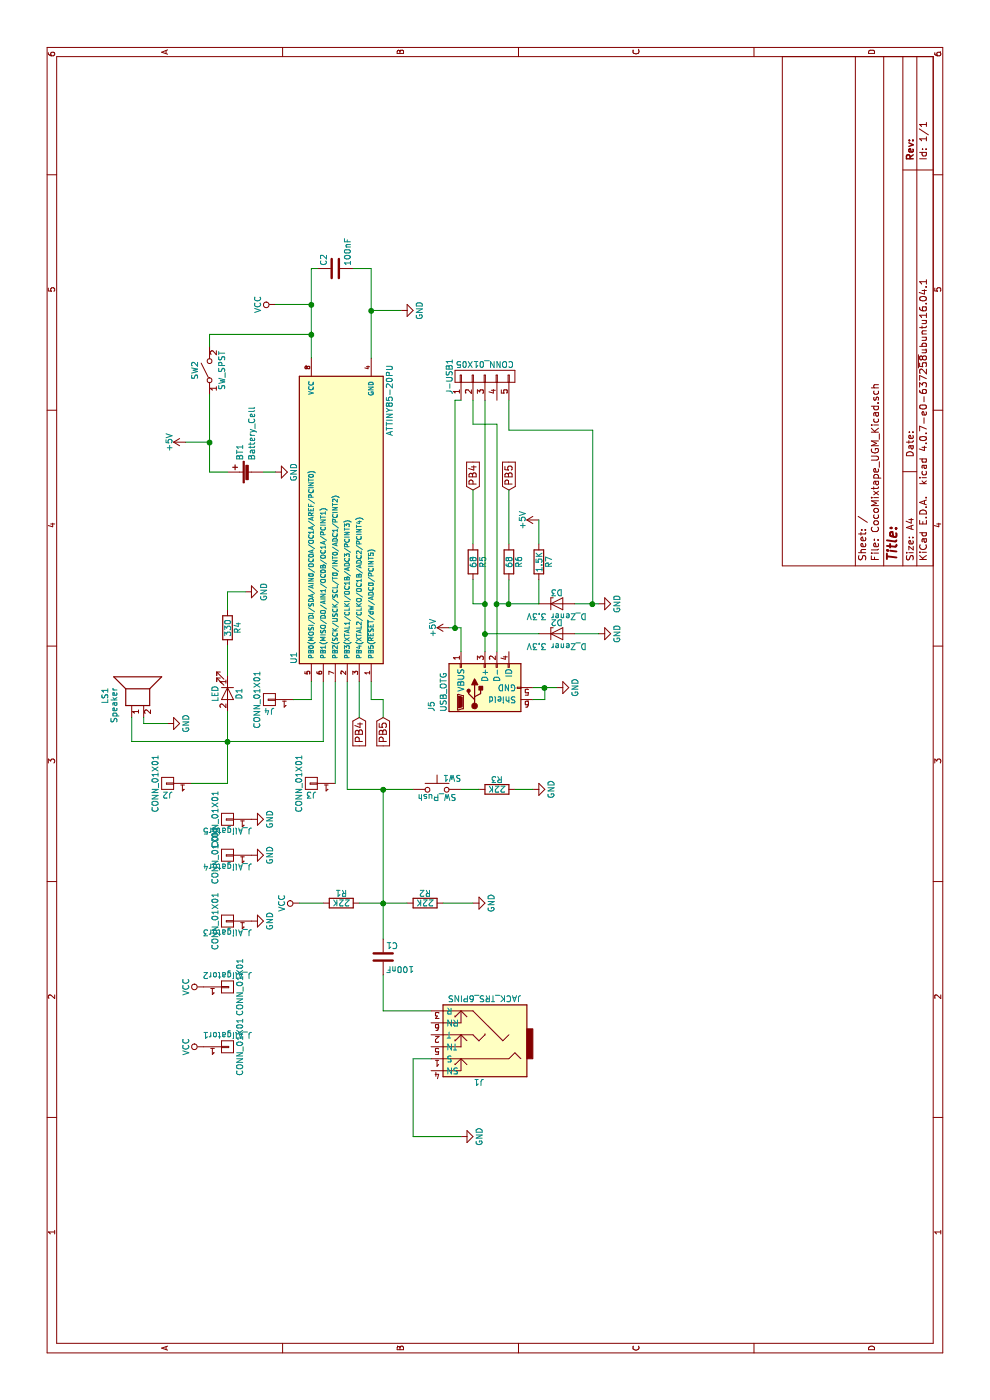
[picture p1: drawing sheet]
EESchema Schematic File Version 2
LIBS:power
LIBS:device
LIBS:transistors
LIBS:conn
LIBS:linear
LIBS:regul
LIBS:74xx
LIBS:cmos4000
LIBS:adc-dac
LIBS:memory
LIBS:xilinx
LIBS:microcontrollers
LIBS:dsp
LIBS:microchip
LIBS:analog_switches
LIBS:motorola
LIBS:texas
LIBS:intel
LIBS:audio
LIBS:interface
LIBS:digital-audio
LIBS:philips
LIBS:display
LIBS:cypress
LIBS:siliconi
LIBS:opto
LIBS:atmel
LIBS:contrib
LIBS:valves
LIBS:switches
LIBS:CocoMixtape_UGM_Kicad-cache
EELAYER 25 0
EELAYER END
$Descr A4 11693 8268
encoding utf-8
Sheet 1 1
Title ""
Date ""
Rev ""
Comp ""
Comment1 ""
Comment2 ""
Comment3 ""
Comment4 ""
$EndDescr
$Comp
L ATTINY85-20PU U1
U 1 1
P 7350 2850
F 0 "U1" H 6200 3250 50  0000 C CNN
F 1 "ATTINY85-20PU" H 8350 2450 50  0000 C CNN
F 2 "Housings_DIP:DIP-8_W7.62mm" H 8350 2850 50  0001 C CIN
F 3 "" H 7350 2850 50  0001 C CNN
	1    7350 2850
	1    0    0    -1  
$EndComp
$Comp
L JACK_TRS_6PINS J1
U 1 1
P 3050 4000
F 0 "J1" H 3050 4400 50  0000 C CNN
F 1 "JACK_TRS_6PINS" H 3000 3700 50  0000 C CNN
F 2 "8BitMixtape_Stomp:AUDIO-JACK-KIT_renamedPins" H 3150 3850 50  0001 C CNN
F 3 "" H 3150 3850 50  0001 C CNN
	1    3050 4000
	0    -1   -1   0   
$EndComp
$Comp
L C C1
U 1 1
P 3700 3200
F 0 "C1" H 3725 3300 50  0000 L CNN
F 1 "100nF" H 3725 3100 50  0000 L CNN
F 2 "8BitMixtape_Stomp:Capacitor" H 3738 3050 50  0001 C CNN
F 3 "" H 3700 3200 50  0001 C CNN
	1    3700 3200
	0    1    1    0   
$EndComp
$Comp
L R R1
U 1 1
P 4150 2850
F 0 "R1" V 4230 2850 50  0000 C CNN
F 1 "22K" V 4150 2850 50  0000 C CNN
F 2 "8BitMixtape_Stomp:Resistor_SMD+THTuniversal" V 4080 2850 50  0001 C CNN
F 3 "" H 4150 2850 50  0001 C CNN
	1    4150 2850
	1    0    0    -1  
$EndComp
$Comp
L R R2
U 1 1
P 4150 3550
F 0 "R2" V 4230 3550 50  0000 C CNN
F 1 "22K" V 4150 3550 50  0000 C CNN
F 2 "8BitMixtape_Stomp:Resistor_SMD+THTuniversal" V 4080 3550 50  0001 C CNN
F 3 "" H 4150 3550 50  0001 C CNN
	1    4150 3550
	1    0    0    -1  
$EndComp
$Comp
L R R3
U 1 1
P 5100 4150
F 0 "R3" V 5180 4150 50  0000 C CNN
F 1 "22K" V 5100 4150 50  0000 C CNN
F 2 "8BitMixtape_Stomp:Resistor_SMD+THTuniversal" V 5030 4150 50  0001 C CNN
F 3 "" H 5100 4150 50  0001 C CNN
	1    5100 4150
	1    0    0    -1  
$EndComp
$Comp
L GND #PWR01
U 1 1
P 9100 3350
F 0 "#PWR01" H 9100 3100 50  0001 C CNN
F 1 "GND" H 9100 3200 50  0000 C CNN
F 2 "" H 9100 3350 50  0001 C CNN
F 3 "" H 9100 3350 50  0001 C CNN
	1    9100 3350
	1    0    0    -1  
$EndComp
$Comp
L VCC #PWR02
U 1 1
P 9150 2300
F 0 "#PWR02" H 9150 2150 50  0001 C CNN
F 1 "VCC" H 9150 2450 50  0000 C CNN
F 2 "" H 9150 2300 50  0001 C CNN
F 3 "" H 9150 2300 50  0001 C CNN
	1    9150 2300
	1    0    0    -1  
$EndComp
$Comp
L +5V #PWR03
U 1 1
P 8000 1550
F 0 "#PWR03" H 8000 1400 50  0001 C CNN
F 1 "+5V" H 8000 1690 50  0000 C CNN
F 2 "" H 8000 1550 50  0001 C CNN
F 3 "" H 8000 1550 50  0001 C CNN
	1    8000 1550
	1    0    0    -1  
$EndComp
$Comp
L LED D1
U 1 1
P 5900 1900
F 0 "D1" H 5900 2000 50  0000 C CNN
F 1 "LED" H 5900 1800 50  0000 C CNN
F 2 "LEDs:LED_D3.0mm_FlatTop" H 5900 1900 50  0001 C CNN
F 3 "" H 5900 1900 50  0001 C CNN
	1    5900 1900
	-1   0    0    1   
$EndComp
$Comp
L R R4
U 1 1
P 6450 1900
F 0 "R4" V 6530 1900 50  0000 C CNN
F 1 "330" V 6450 1900 50  0000 C CNN
F 2 "8BitMixtape_Stomp:Resistor_SMD+THTuniversal" V 6380 1900 50  0001 C CNN
F 3 "" H 6450 1900 50  0001 C CNN
	1    6450 1900
	0    1    1    0   
$EndComp
$Comp
L Speaker LS1
U 1 1
P 5900 1100
F 0 "LS1" H 5950 1325 50  0000 R CNN
F 1 "Speaker" H 5950 1250 50  0000 R CNN
F 2 "8BitMixtape_Stomp:BUZZER" H 5900 900 50  0001 C CNN
F 3 "" H 5890 1050 50  0001 C CNN
	1    5900 1100
	1    0    0    -1  
$EndComp
$Comp
L C C2
U 1 1
P 9450 2800
F 0 "C2" H 9475 2900 50  0000 L CNN
F 1 "100nF" H 9475 2700 50  0000 L CNN
F 2 "8BitMixtape_Stomp:Capacitor" H 9488 2650 50  0001 C CNN
F 3 "" H 9450 2800 50  0001 C CNN
	1    9450 2800
	1    0    0    -1  
$EndComp
$Comp
L Battery_Cell BT1
U 1 1
P 7750 2100
F 0 "BT1" H 7850 2200 50  0000 L CNN
F 1 "Battery_Cell" H 7850 2100 50  0000 L CNN
F 2 "8BitMixtape_Stomp:Bat_connector+-" V 7750 2160 50  0001 C CNN
F 3 "" V 7750 2160 50  0001 C CNN
	1    7750 2100
	1    0    0    -1  
$EndComp
$Comp
L GND #PWR04
U 1 1
P 2200 3850
F 0 "#PWR04" H 2200 3600 50  0001 C CNN
F 1 "GND" H 2200 3700 50  0000 C CNN
F 2 "" H 2200 3850 50  0001 C CNN
F 3 "" H 2200 3850 50  0001 C CNN
	1    2200 3850
	1    0    0    -1  
$EndComp
$Comp
L VCC #PWR05
U 1 1
P 4150 2500
F 0 "#PWR05" H 4150 2350 50  0001 C CNN
F 1 "VCC" H 4150 2650 50  0000 C CNN
F 2 "" H 4150 2500 50  0001 C CNN
F 3 "" H 4150 2500 50  0001 C CNN
	1    4150 2500
	1    0    0    -1  
$EndComp
$Comp
L GND #PWR06
U 1 1
P 4150 3950
F 0 "#PWR06" H 4150 3700 50  0001 C CNN
F 1 "GND" H 4150 3800 50  0000 C CNN
F 2 "" H 4150 3950 50  0001 C CNN
F 3 "" H 4150 3950 50  0001 C CNN
	1    4150 3950
	1    0    0    -1  
$EndComp
$Comp
L GND #PWR07
U 1 1
P 5100 4450
F 0 "#PWR07" H 5100 4200 50  0001 C CNN
F 1 "GND" H 5100 4300 50  0000 C CNN
F 2 "" H 5100 4450 50  0001 C CNN
F 3 "" H 5100 4450 50  0001 C CNN
	1    5100 4450
	1    0    0    -1  
$EndComp
$Comp
L GND #PWR08
U 1 1
P 6750 2050
F 0 "#PWR08" H 6750 1800 50  0001 C CNN
F 1 "GND" H 6750 1900 50  0000 C CNN
F 2 "" H 6750 2050 50  0001 C CNN
F 3 "" H 6750 2050 50  0001 C CNN
	1    6750 2050
	1    0    0    -1  
$EndComp
$Comp
L GND #PWR09
U 1 1
P 5650 1400
F 0 "#PWR09" H 5650 1150 50  0001 C CNN
F 1 "GND" H 5650 1250 50  0000 C CNN
F 2 "" H 5650 1400 50  0001 C CNN
F 3 "" H 5650 1400 50  0001 C CNN
	1    5650 1400
	1    0    0    -1  
$EndComp
$Comp
L SW_SPST SW2
U 1 1
P 8600 1750
F 0 "SW2" H 8600 1875 50  0000 C CNN
F 1 "SW_SPST" H 8600 1650 50  0000 C CNN
F 2 "8BitMixtape_Stomp:Push_SWITCH-Square" H 8600 1750 50  0001 C CNN
F 3 "" H 8600 1750 50  0001 C CNN
	1    8600 1750
	1    0    0    -1  
$EndComp
$Comp
L SW_Push SW1
U 1 1
P 5100 3650
F 0 "SW1" H 5150 3750 50  0000 L CNN
F 1 "SW_Push" H 5100 3590 50  0000 C CNN
F 2 "8BitMixtape_Stomp:TACTILE-PTH_6mm" H 5100 3850 50  0001 C CNN
F 3 "" H 5100 3850 50  0001 C CNN
	1    5100 3650
	0    1    1    0   
$EndComp
$Comp
L GND #PWR010
U 1 1
P 7750 2300
F 0 "#PWR010" H 7750 2050 50  0001 C CNN
F 1 "GND" H 7750 2150 50  0000 C CNN
F 2 "" H 7750 2300 50  0001 C CNN
F 3 "" H 7750 2300 50  0001 C CNN
	1    7750 2300
	1    0    0    -1  
$EndComp
$Comp
L CONN_01X01 J4
U 1 1
P 5850 2250
F 0 "J4" H 5850 2350 50  0000 C CNN
F 1 "CONN_01X01" V 5950 2250 50  0000 C CNN
F 2 "8BitMixtape_Stomp:Lock_Aligator" H 5850 2250 50  0001 C CNN
F 3 "" H 5850 2250 50  0001 C CNN
	1    5850 2250
	0    -1   -1   0   
$EndComp
$Comp
L CONN_01X01 J3
U 1 1
P 5150 2600
F 0 "J3" H 5150 2700 50  0000 C CNN
F 1 "CONN_01X01" V 5250 2600 50  0000 C CNN
F 2 "8BitMixtape_Stomp:Lock_Aligator" H 5150 2600 50  0001 C CNN
F 3 "" H 5150 2600 50  0001 C CNN
	1    5150 2600
	0    -1   -1   0   
$EndComp
$Comp
L CONN_01X01 J2
U 1 1
P 5150 1400
F 0 "J2" H 5150 1500 50  0000 C CNN
F 1 "CONN_01X01" V 5250 1400 50  0000 C CNN
F 2 "8BitMixtape_Stomp:Lock_Aligator" H 5150 1400 50  0001 C CNN
F 3 "" H 5150 1400 50  0001 C CNN
	1    5150 1400
	0    -1   -1   0   
$EndComp
$Comp
L USB_OTG J5
U 1 1
P 5950 4050
F 0 "J5" H 5750 4500 50  0000 L CNN
F 1 "USB_OTG" H 5750 4400 50  0000 L CNN
F 2 "Connectors:USB_Micro-B" H 6100 4000 50  0001 C CNN
F 3 "" H 6100 4000 50  0001 C CNN
	1    5950 4050
	1    0    0    -1  
$EndComp
$Comp
L +5V #PWR011
U 1 1
P 6450 3750
F 0 "#PWR011" H 6450 3600 50  0001 C CNN
F 1 "+5V" H 6450 3890 50  0000 C CNN
F 2 "" H 6450 3750 50  0001 C CNN
F 3 "" H 6450 3750 50  0001 C CNN
	1    6450 3750
	1    0    0    -1  
$EndComp
$Comp
L GND #PWR012
U 1 1
P 5950 4650
F 0 "#PWR012" H 5950 4400 50  0001 C CNN
F 1 "GND" H 5950 4500 50  0000 C CNN
F 2 "" H 5950 4650 50  0001 C CNN
F 3 "" H 5950 4650 50  0001 C CNN
	1    5950 4650
	1    0    0    -1  
$EndComp
$Comp
L R R5
U 1 1
P 7000 3950
F 0 "R5" V 7080 3950 50  0000 C CNN
F 1 "68" V 7000 3950 50  0000 C CNN
F 2 "8BitMixtape_Stomp:Resistor_SMD+THTuniversal_OneSided" V 6930 3950 50  0001 C CNN
F 3 "" H 7000 3950 50  0001 C CNN
	1    7000 3950
	0    1    1    0   
$EndComp
$Comp
L R R6
U 1 1
P 7000 4250
F 0 "R6" V 7080 4250 50  0000 C CNN
F 1 "68" V 7000 4250 50  0000 C CNN
F 2 "8BitMixtape_Stomp:Resistor_SMD+THTuniversal_OneSided" V 6930 4250 50  0001 C CNN
F 3 "" H 7000 4250 50  0001 C CNN
	1    7000 4250
	0    1    1    0   
$EndComp
Text GLabel 7600 3950 2    60   Input ~ 0
PB4
Text GLabel 7600 4250 2    60   Input ~ 0
PB5
$Comp
L D_Zener D3
U 1 1
P 6650 4650
F 0 "D3" H 6650 4750 50  0000 C CNN
F 1 "D_Zener 3.3V" H 6650 4550 50  0000 C CNN
F 2 "8BitMixtape_Stomp:D_Zener_handsoldering" H 6650 4650 50  0001 C CNN
F 3 "" H 6650 4650 50  0001 C CNN
	1    6650 4650
	0    1    1    0   
$EndComp
$Comp
L GND #PWR013
U 1 1
P 6650 5000
F 0 "#PWR013" H 6650 4750 50  0001 C CNN
F 1 "GND" H 6650 4850 50  0000 C CNN
F 2 "" H 6650 5000 50  0001 C CNN
F 3 "" H 6650 5000 50  0001 C CNN
	1    6650 5000
	1    0    0    -1  
$EndComp
$Comp
L GND #PWR014
U 1 1
P 6400 5000
F 0 "#PWR014" H 6400 4750 50  0001 C CNN
F 1 "GND" H 6400 4850 50  0000 C CNN
F 2 "" H 6400 5000 50  0001 C CNN
F 3 "" H 6400 5000 50  0001 C CNN
	1    6400 5000
	1    0    0    -1  
$EndComp
$Comp
L D_Zener D2
U 1 1
P 6400 4650
F 0 "D2" H 6400 4750 50  0000 C CNN
F 1 "D_Zener 3.3V" H 6400 4550 50  0000 C CNN
F 2 "8BitMixtape_Stomp:D_Zener_handsoldering" H 6400 4650 50  0001 C CNN
F 3 "" H 6400 4650 50  0001 C CNN
	1    6400 4650
	0    1    1    0   
$EndComp
Wire Wire Line
	8700 2600 9450 2600
Wire Wire Line
	9150 2600 9150 2300
Wire Wire Line
	9450 2600 9450 2650
Connection ~ 9150 2600
Wire Wire Line
	8700 3100 9450 3100
Wire Wire Line
	9100 3100 9100 3350
Wire Wire Line
	9450 3100 9450 2950
Connection ~ 9100 3100
Wire Wire Line
	2850 3600 2850 3450
Wire Wire Line
	2850 3450 2200 3450
Wire Wire Line
	2200 3450 2200 3850
Wire Wire Line
	3250 3600 3250 3200
Wire Wire Line
	3250 3200 3550 3200
Wire Wire Line
	3850 3200 5100 3200
Wire Wire Line
	5100 2900 5100 3450
Wire Wire Line
	5100 2900 6000 2900
Connection ~ 4150 3200
Wire Wire Line
	4150 2500 4150 2700
Wire Wire Line
	4150 3000 4150 3400
Wire Wire Line
	4150 3700 4150 3950
Wire Wire Line
	5100 4300 5100 4450
Wire Wire Line
	5500 2700 6000 2700
Wire Wire Line
	5500 1100 5500 2700
Wire Wire Line
	5150 1900 5750 1900
Wire Wire Line
	6050 1900 6300 1900
Wire Wire Line
	6600 1900 6750 1900
Wire Wire Line
	6750 1900 6750 2050
Wire Wire Line
	5700 1100 5500 1100
Connection ~ 5500 1900
Wire Wire Line
	5700 1200 5650 1200
Wire Wire Line
	5650 1200 5650 1400
Connection ~ 5100 3200
Wire Wire Line
	8800 1750 8900 1750
Wire Wire Line
	8900 1750 8900 2600
Connection ~ 8900 2600
Wire Wire Line
	7750 1750 8400 1750
Wire Wire Line
	8000 1750 8000 1550
Wire Wire Line
	7750 1900 7750 1750
Connection ~ 8000 1750
Wire Wire Line
	7750 2200 7750 2300
Wire Wire Line
	5150 1600 5150 1900
Wire Wire Line
	5850 2450 5850 2600
Wire Wire Line
	5850 2600 6000 2600
Wire Wire Line
	6000 2800 5150 2800
Wire Wire Line
	6250 3850 6450 3850
Wire Wire Line
	6450 3850 6450 3750
Wire Wire Line
	5950 4450 5950 4650
Wire Wire Line
	5850 4450 5850 4550
Wire Wire Line
	5850 4550 5950 4550
Connection ~ 5950 4550
Wire Wire Line
	6250 4050 8350 4050
Wire Wire Line
	6650 3950 6650 4050
Wire Wire Line
	6650 3950 6850 3950
Wire Wire Line
	6650 4150 6650 4500
Wire Wire Line
	6250 4150 8150 4150
Wire Wire Line
	7600 3950 7150 3950
Wire Wire Line
	7600 4250 7150 4250
Wire Wire Line
	6400 4800 6400 5000
Wire Wire Line
	6650 4800 6650 5000
Wire Wire Line
	6400 4500 6400 4050
Connection ~ 6400 4050
Wire Wire Line
	6850 4250 6650 4250
Connection ~ 6650 4250
$Comp
L +5V #PWR015
U 1 1
P 7350 4500
F 0 "#PWR015" H 7350 4350 50  0001 C CNN
F 1 "+5V" H 7350 4640 50  0000 C CNN
F 2 "" H 7350 4500 50  0001 C CNN
F 3 "" H 7350 4500 50  0001 C CNN
	1    7350 4500
	1    0    0    -1  
$EndComp
$Comp
L R R7
U 1 1
P 7000 4500
F 0 "R7" V 7080 4500 50  0000 C CNN
F 1 "1.5K" V 7000 4500 50  0000 C CNN
F 2 "8BitMixtape_Stomp:Resistor_SMD+THTuniversal_OneSided" V 6930 4500 50  0001 C CNN
F 3 "" H 7000 4500 50  0001 C CNN
	1    7000 4500
	0    1    1    0   
$EndComp
Wire Wire Line
	7350 4500 7150 4500
Wire Wire Line
	6650 4500 6850 4500
Wire Wire Line
	5100 3850 5100 4000
Text GLabel 5700 3000 0    60   Input ~ 0
PB4
Text GLabel 5700 3200 0    60   Input ~ 0
PB5
Wire Wire Line
	5700 3000 6000 3000
Wire Wire Line
	5700 3200 5850 3200
Wire Wire Line
	5850 3200 5850 3100
Wire Wire Line
	5850 3100 6000 3100
$Comp
L CONN_01X05 J-USB1
U 1 1
P 8550 4050
F 0 "J-USB1" H 8550 4350 50  0000 C CNN
F 1 "CONN_01X05" V 8650 4050 50  0000 C CNN
F 2 "8BitMixtape_Stomp:Socket_Strip_USB" H 8550 4050 50  0001 C CNN
F 3 "" H 8550 4050 50  0001 C CNN
	1    8550 4050
	1    0    0    -1  
$EndComp
Wire Wire Line
	6450 3800 8350 3800
Wire Wire Line
	8350 3800 8350 3850
Connection ~ 6450 3800
Wire Wire Line
	8350 4250 8100 4250
Wire Wire Line
	8100 4250 8100 4950
Wire Wire Line
	8100 4950 6650 4950
Connection ~ 6650 4950
Connection ~ 6650 4050
Wire Wire Line
	8350 3950 8150 3950
Wire Wire Line
	8150 3950 8150 4150
Connection ~ 6650 4150
$Comp
L CONN_01X01 J_Aligator4
U 1 1
P 4550 1900
F 0 "J_Aligator4" H 4550 2000 50  0000 C CNN
F 1 "CONN_01X01" V 4650 1900 50  0000 C CNN
F 2 "8BitMixtape_Stomp:Lock_Aligator" H 4550 1900 50  0001 C CNN
F 3 "" H 4550 1900 50  0001 C CNN
	1    4550 1900
	0    -1   -1   0   
$EndComp
$Comp
L CONN_01X01 J_Aligator3
U 1 1
P 4000 1900
F 0 "J_Aligator3" H 4000 2000 50  0000 C CNN
F 1 "CONN_01X01" V 4100 1900 50  0000 C CNN
F 2 "8BitMixtape_Stomp:Lock_Aligator" H 4000 1900 50  0001 C CNN
F 3 "" H 4000 1900 50  0001 C CNN
	1    4000 1900
	0    -1   -1   0   
$EndComp
$Comp
L CONN_01X01 J_Aligator2
U 1 1
P 3450 1900
F 0 "J_Aligator2" H 3450 2000 50  0000 C CNN
F 1 "CONN_01X01" V 3550 1900 50  0000 C CNN
F 2 "8BitMixtape_Stomp:Lock_Aligator" H 3450 1900 50  0001 C CNN
F 3 "" H 3450 1900 50  0001 C CNN
	1    3450 1900
	0    1    1    0   
$EndComp
$Comp
L CONN_01X01 J_Aligator1
U 1 1
P 2950 1900
F 0 "J_Aligator1" H 2950 2000 50  0000 C CNN
F 1 "CONN_01X01" V 3050 1900 50  0000 C CNN
F 2 "8BitMixtape_Stomp:Lock_Aligator" H 2950 1900 50  0001 C CNN
F 3 "" H 2950 1900 50  0001 C CNN
	1    2950 1900
	0    1    1    0   
$EndComp
$Comp
L GND #PWR016
U 1 1
P 4550 2100
F 0 "#PWR016" H 4550 1850 50  0001 C CNN
F 1 "GND" H 4550 1950 50  0000 C CNN
F 2 "" H 4550 2100 50  0001 C CNN
F 3 "" H 4550 2100 50  0001 C CNN
	1    4550 2100
	1    0    0    -1  
$EndComp
$Comp
L GND #PWR017
U 1 1
P 4000 2100
F 0 "#PWR017" H 4000 1850 50  0001 C CNN
F 1 "GND" H 4000 1950 50  0000 C CNN
F 2 "" H 4000 2100 50  0001 C CNN
F 3 "" H 4000 2100 50  0001 C CNN
	1    4000 2100
	1    0    0    -1  
$EndComp
$Comp
L CONN_01X01 J_Aligator5
U 1 1
P 4850 1900
F 0 "J_Aligator5" H 4850 2000 50  0000 C CNN
F 1 "CONN_01X01" V 4950 1900 50  0000 C CNN
F 2 "8BitMixtape_Stomp:Lock_Aligator" H 4850 1900 50  0001 C CNN
F 3 "" H 4850 1900 50  0001 C CNN
	1    4850 1900
	0    -1   -1   0   
$EndComp
$Comp
L GND #PWR018
U 1 1
P 4850 2100
F 0 "#PWR018" H 4850 1850 50  0001 C CNN
F 1 "GND" H 4850 1950 50  0000 C CNN
F 2 "" H 4850 2100 50  0001 C CNN
F 3 "" H 4850 2100 50  0001 C CNN
	1    4850 2100
	1    0    0    -1  
$EndComp
$Comp
L VCC #PWR019
U 1 1
P 3450 1700
F 0 "#PWR019" H 3450 1550 50  0001 C CNN
F 1 "VCC" H 3450 1850 50  0000 C CNN
F 2 "" H 3450 1700 50  0001 C CNN
F 3 "" H 3450 1700 50  0001 C CNN
	1    3450 1700
	1    0    0    -1  
$EndComp
$Comp
L VCC #PWR020
U 1 1
P 2950 1700
F 0 "#PWR020" H 2950 1550 50  0001 C CNN
F 1 "VCC" H 2950 1850 50  0000 C CNN
F 2 "" H 2950 1700 50  0001 C CNN
F 3 "" H 2950 1700 50  0001 C CNN
	1    2950 1700
	1    0    0    -1  
$EndComp
$EndSCHEMATC
